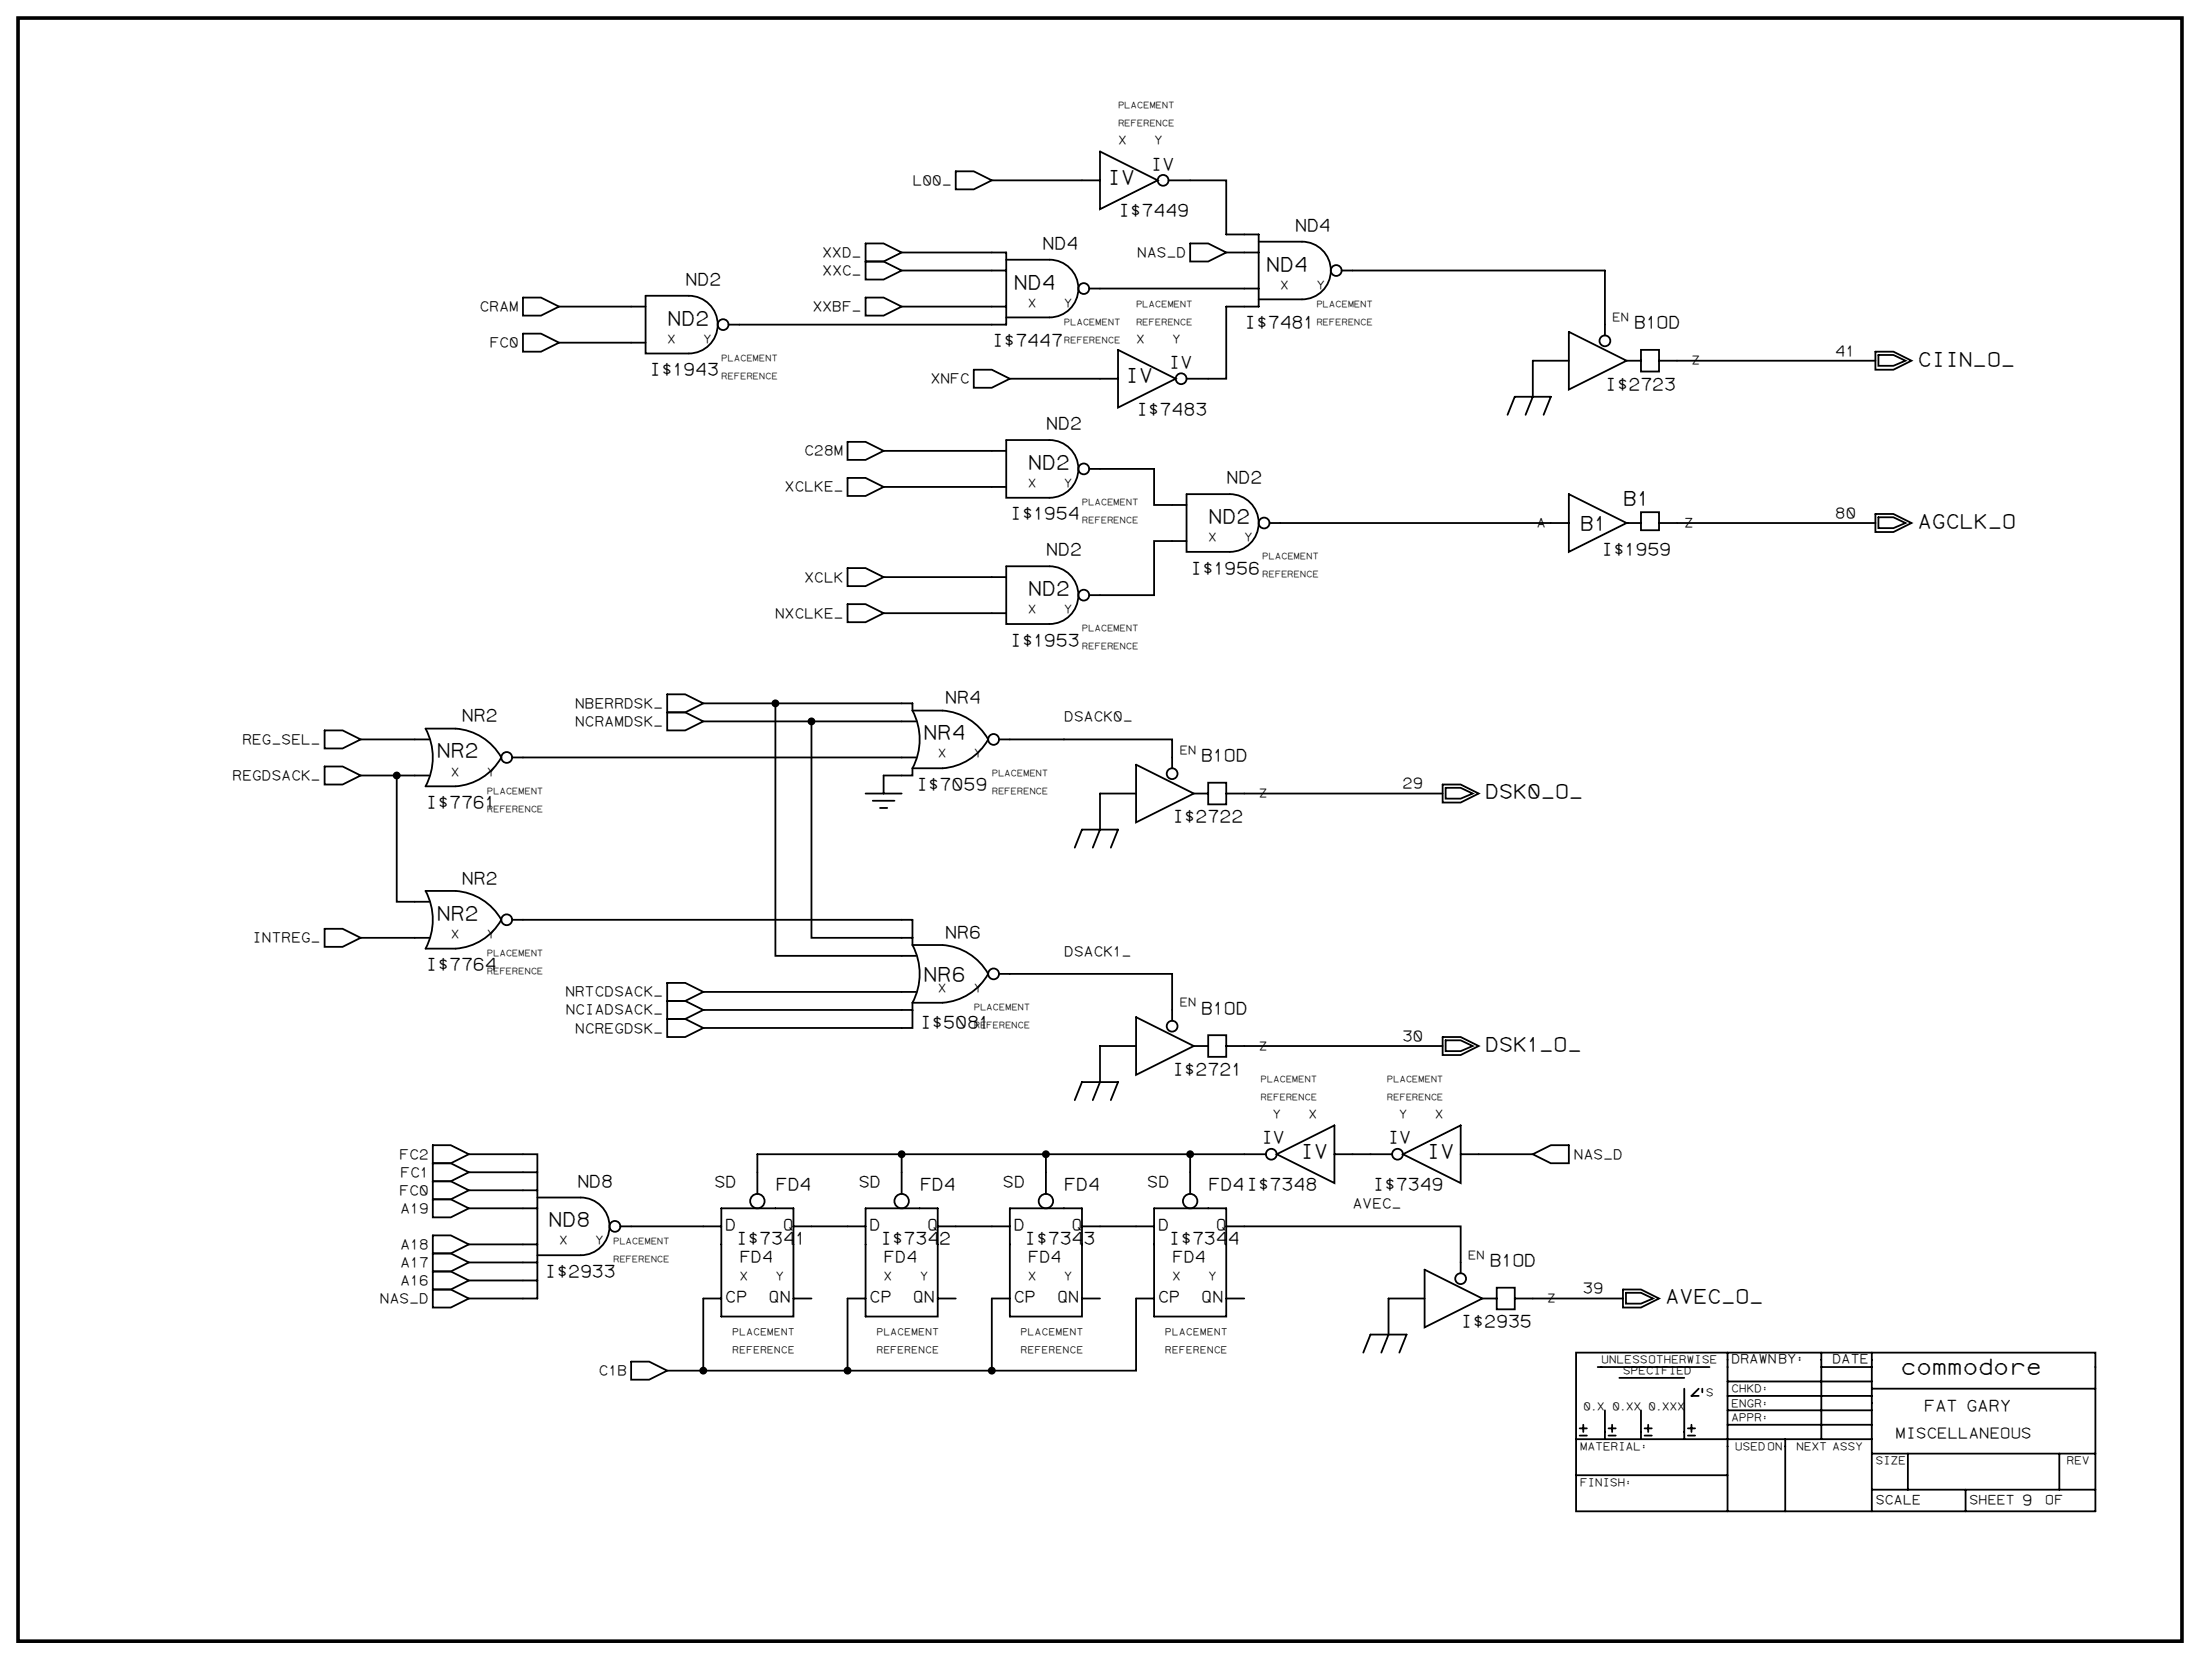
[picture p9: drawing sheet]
<svg xmlns="http://www.w3.org/2000/svg" width="1189mm" height="896mm" viewBox="0 0 1189 896" stroke-linecap="round" stroke-linejoin="round" font-family="sans-serif">
<path d="M10 10h1169v877h-1169z" fill="#fff" stroke="#fff" stroke-width=".65" stroke-linecap="butt"/>
<path d="M10 10h1169v877h-1169z" fill="none" stroke="#000" stroke-width="1.9"/>
<g fill="none" stroke="#000" stroke-width=".97">
<path d="M516 93h10l10 4-10 5h-10zM536 97h58M594 82l32 15-32 16zM631 97h32v30h17v39h-17v39h-22M468 132h9l10 4-10 5h-9zM487 136h57v39h-150M643 132h10l10 4-10 5h-10zM663 136h17M680 131h24a16 16 0 0 1 15 15 16 16 0 0 1-15 16h-24M349 160h23a16 16 0 0 1 16 15 16 16 0 0 1-16 16h-23zM468 141h9l10 5-10 5h-9zM487 146h57"/>
<path d="M544 140h23a16 16 0 0 1 16 16 16 16 0 0 1-16 16h-23M589 156h91M725 146h142v35M283 161h9l10 5-10 5h-9zM302 166h47M468 161h9l10 5-10 5h-9zM487 166h57M848 179l31 16-31 15zM283 180h9l10 5-10 5h-9zM302 185h47M526 200h10l10 5-10 5h-10zM604 189l31 16-31 15z"/>
<path d="M848 195h-20v19l-4 10M879 195h8M887 189h10v12h-10zM897 195h116M1013 190h10l10 5-10 5h-10zM1015 192h8l7 3-7 3h-8zM546 205h58M458 239h10l9 5-9 4h-10zM544 238h23a16 16 0 0 1 16 15 16 16 0 0 1-16 16h-23zM815 224l4-10h19l-4 10M458 258h10l9 5-9 5h-10zM477 244h67"/>
<path d="M589 253h35v20h17M477 263h67M641 267h24a16 16 0 0 1 15 16 16 16 0 0 1-15 15h-24zM848 267l31 16-31 15zM1013 278h10l10 5-10 4h-10zM1015 280h8l7 3-7 2h-8zM641 292h-17v30h-35M686 283h162M879 283h8v-6h10v9h-10v-3M897 283h116M458 307h10l9 5-9 5h-10zM477 312h67"/>
<path d="M544 306h23a16 16 0 0 1 16 16 16 16 0 0 1-16 15h-23zM458 326h10l9 5-9 5h-10zM477 331h67M361 375h9l10 5-10 5h-9zM175 395h10l10 5-10 4h-10zM195 400h37M230 394h16a31 31 0 0 1 25 15 31 31 0 0 1-25 16h-16a33 33 0 0 0 0-31zM361 385h9l10 5-10 5h-9zM380 380h39M380 390h115M439 390v117h54M493 384v-4h-74v136h76"/>
<path d="M493 384a33 33 0 0 1 0 31M493 384h16a31 31 0 0 1 25 16 31 31 0 0 1-25 15h-16M540 400h93v15M175 414h10l10 5-10 5h-10zM195 419h37M214 419v68h18M277 409h218M493 415v4h-16v10M614 413l31 16-31 15zM468 429h19M472 433h11M476 437h3"/>
<path d="M614 429h-20v19l-3 10M645 429h8M653 423h10v12h-10zM663 429h117M780 424h9l10 5-10 5h-9zM781 426h8l7 3-7 3h-8zM581 458l4-10h19l-4 10M230 481h16a31 31 0 0 1 25 16 31 31 0 0 1-25 16h-16a33 33 0 0 0 0-32zM277 497h216v14M175 502h10l10 5-10 5h-10zM195 507h37M493 511a33 33 0 0 1 0 31"/>
<path d="M493 511h16a31 31 0 0 1 25 15 31 31 0 0 1-25 16h-16M361 531h9l10 5-10 5h-9zM380 536h115M540 526h93v26M361 551h9l10 4-10 5h-9zM361 541h9l10 5-10 5h-9zM493 542v4h-113M493 546v9h-113M614 550l31 15-31 16zM653 559h10v12h-10zM614 565h-20v20l-3 9M645 565h8"/>
<path d="M663 565h117M780 560h9l10 5-10 5h-9zM781 562h8l7 3-7 3h-8zM581 594l4-9h19l-4 9M234 619h10l9 5-9 5h-10zM234 638h10l9 5-9 5h-10zM234 629h10l9 4-9 5h-10zM253 624h37v78h-37M253 633h37M487 624v21M565 624v21M643 624v21"/>
<path d="M684 624h-275v21M690 624l31-16v31zM721 624h31M758 624l31-16v31zM789 624h39M828 624l10-5h10v10h-10zM234 648h10l9 5-9 5h-10zM253 643h37M253 653h37M290 647h24a16 16 0 0 1 15 16 16 16 0 0 1-15 15h-24M390 653h39v58h-39zM468 653h39v58h-39z"/>
<path d="M546 653h39v58h-39zM624 653h39v58h-39zM234 677h10l9 5-9 5h-10zM234 668h10l9 4-9 5h-10zM253 672h37M335 663h55M429 663h39M507 663h39M585 663h39M663 663h126v25M234 697h10l9 5-9 5h-10zM234 687h10l9 5-9 5h-10z"/>
<path d="M253 692h37M253 682h37M770 686l31 16-31 15zM809 696h10v11h-10zM877 697h10l10 5-10 5h-10zM879 699h8l6 3-6 2h-8zM390 702h-10v39M429 702h10M468 702h-10v39M507 702h9M546 702h-10v39M585 702h9"/>
<path d="M624 702h-10v39h-78M663 702h9M770 702h-20v19l-4 10M801 702h8M819 702h58M341 736h10l10 5-10 4h-10zM737 731l4-10h19l-4 10M852 731h280v86h-280zM863 739h61M934 731v86M984 731v47M984 739h28"/>
<path d="M1012 731v86M361 741h175M875 745h35M910 750v28M918 750l-4 4h4M920 750v2M934 754h78M934 746h78M1012 750h120M852 778h160M854 776h4M854 772h4"/>
<path d="M856 770v4M867 762v16M869 776h4M869 772h4M871 770v4M887 762v16M889 776h4M889 772h4M891 770v4M912 776h4M912 772h4M914 770v4"/>
<path d="M934 770h78M934 762h78M965 778v39M852 797h82M1012 785h120M1031 785v20M1113 785v20M1012 805h120M1062 805v12"/>
<circle cx="629" cy="97" r="2.9"/>
<circle cx="586" cy="156" r="2.9"/>
<circle cx="722" cy="146" r="2.9"/>
<circle cx="391" cy="175" r="2.9"/>
<circle cx="867" cy="184" r="2.9"/>
<circle cx="638" cy="205" r="2.9"/>
<circle cx="586" cy="253" r="2.9"/>
<circle cx="683" cy="283" r="2.9"/>
<circle cx="586" cy="322" r="2.9"/>
<circle cx="537" cy="400" r="2.9"/>
<circle cx="274" cy="409" r="2.9"/>
<circle cx="633" cy="418" r="2.9"/>
<circle cx="274" cy="497" r="2.9"/>
<circle cx="537" cy="526" r="2.9"/>
<circle cx="633" cy="554" r="2.9"/>
<circle cx="687" cy="624" r="2.9"/>
<circle cx="755" cy="624" r="2.9"/>
<circle cx="409" cy="649" r="4"/>
<circle cx="487" cy="649" r="4"/>
<circle cx="565" cy="649" r="4"/>
<circle cx="643" cy="649" r="4"/>
<circle cx="332" cy="663" r="2.9"/>
<circle cx="789" cy="691" r="2.9"/>
</g>
<g fill="#000" stroke="#000" stroke-width=".97">
<circle cx="419" cy="380" r="1.6"/>
<circle cx="439" cy="390" r="1.6"/>
<circle cx="214" cy="419" r="1.6"/>
<circle cx="487" cy="624" r="1.6"/>
<circle cx="565" cy="624" r="1.6"/>
<circle cx="643" cy="624" r="1.6"/>
<circle cx="380" cy="741" r="1.6"/>
<circle cx="458" cy="741" r="1.6"/>
<circle cx="536" cy="741" r="1.6"/>
</g>
<text font-size="11.9" x="1027" y="743">commodore</text>
<g font-size="10.8">
<text x="598" y="99">IV</text>
<text x="684" y="146">ND4</text>
<text x="548" y="156">ND4</text>
<text x="361" y="175">ND2</text>
<text x="1036" y="197">CIIN_O_</text>
<text x="608" y="207">IV</text>
<text x="555" y="253">ND2</text>
<text x="877" y="273">B1</text>
<text x="653" y="283">ND2</text>
<text x="854" y="286">B1</text>
<text x="1036" y="285">AGCLK_O</text>
<text x="555" y="322">ND2</text>
<text x="499" y="400">NR4</text>
<text x="236" y="409">NR2</text>
<text x="802" y="431">DSK0_O_</text>
<text x="236" y="497">NR2</text>
<text x="499" y="530">NR6</text>
<text x="802" y="568">DSK1_O_</text>
<text x="703" y="626">IV</text>
<text x="771" y="626">IV</text>
<text x="296" y="663">ND8</text>
<text x="900" y="704">AVEC_O_</text>
</g>
<g font-size="9.4">
<text x="622" y="92">IV</text>
<text x="604" y="117">I$7449</text>
<text x="700" y="125">ND4</text>
<text x="563" y="134">ND4</text>
<text x="370" y="154">ND2</text>
<text x="672" y="177">I$7481</text>
<text x="883" y="177">B1OD</text>
<text x="536" y="187">I$7447</text>
<text x="351" y="203">I$1943</text>
<text x="631" y="199">IV</text>
<text x="867" y="210">I$2723</text>
<text x="614" y="224">I$7483</text>
<text x="565" y="232">ND2</text>
<text x="663" y="261">ND2</text>
<text x="546" y="281">I$1954</text>
<text x="565" y="300">ND2</text>
<text x="865" y="300">I$1959</text>
<text x="643" y="310">I$1956</text>
<text x="546" y="349">I$1953</text>
<text x="511" y="380">NR4</text>
<text x="249" y="390">NR2</text>
<text x="649" y="411">B1OD</text>
<text x="495" y="427">I$7059</text>
<text x="230" y="437">I$7761</text>
<text x="633" y="444">I$2722</text>
<text x="249" y="477">NR2</text>
<text x="511" y="507">NR6</text>
<text x="230" y="524">I$7764</text>
<text x="649" y="548">B1OD</text>
<text x="497" y="555">I$5081</text>
<text x="633" y="581">I$2721</text>
<text x="681" y="618">IV</text>
<text x="750" y="618">IV</text>
<text x="312" y="641">ND8</text>
<text x="419" y="643">FD4</text>
<text x="497" y="643">FD4</text>
<text x="575" y="643">FD4</text>
<text x="653" y="643">FD4I$7348</text>
<text x="742" y="643">I$7349</text>
<text x="398" y="672">I$7341</text>
<text x="476" y="672">I$7342</text>
<text x="554" y="672">I$7343</text>
<text x="631" y="672">I$7344</text>
<text x="294" y="690">I$2933</text>
<text x="805" y="684">B1OD</text>
<text x="789" y="717">I$2935</text>
</g>
<g font-size="8.7">
<text x="386" y="641">SD</text>
<text x="464" y="641">SD</text>
<text x="542" y="641">SD</text>
<text x="620" y="641">SD</text>
<text x="392" y="665">D</text>
<text x="423" y="665">Q</text>
<text x="470" y="665">D</text>
<text x="501" y="665">Q</text>
<text x="548" y="665">D</text>
<text x="579" y="665">Q</text>
<text x="626" y="665">D</text>
<text x="657" y="665">Q</text>
<text x="400" y="682">FD4</text>
<text x="477" y="682">FD4</text>
<text x="555" y="682">FD4</text>
<text x="633" y="682">FD4</text>
<text x="392" y="704">CP</text>
<text x="415" y="704">QN</text>
<text x="470" y="704">CP</text>
<text x="493" y="704">QN</text>
<text x="548" y="704">CP</text>
<text x="571" y="704">QN</text>
<text x="626" y="704">CP</text>
<text x="649" y="704">QN</text>
<text x="1040" y="763">FAT GARY</text>
</g>
<g font-size="8.1">
<text x="992" y="192">41</text>
<text x="992" y="280">80</text>
<text x="758" y="426">29</text>
<text x="758" y="562">30</text>
<text x="855" y="699">39</text>
<text x="1024" y="777">MISCELLANEOUS</text>
<text x="1093" y="813">9</text>
</g>
<g font-size="7.6">
<text x="493" y="100">L00_</text>
<text x="444" y="139">XXD_</text>
<text x="614" y="139">NAS_D</text>
<text x="444" y="149">XXC_</text>
<text x="259" y="168">CRAM</text>
<text x="439" y="168">XXBF_</text>
<text x="264" y="188">FC0</text>
<text x="503" y="207">XNFC</text>
<text x="435" y="246">C28M</text>
<text x="424" y="266">XCLKE_</text>
<text x="435" y="314">XCLK</text>
<text x="419" y="334">NXCLKE_</text>
<text x="311" y="382">NBERRDSK_</text>
<text x="575" y="390">DSACK0_</text>
<text x="311" y="392">NCRAMDSK_</text>
<text x="131" y="402">REG_SEL_</text>
<text x="125" y="421">REGDSACK_</text>
<text x="136" y="509">INTREG_</text>
<text x="575" y="516">DSACK1_</text>
<text x="305" y="538">NRTCDSACK_</text>
<text x="306" y="548">NCIADSACK_</text>
<text x="311" y="558">NCREGDSK_</text>
<text x="216" y="626">FC2</text>
<text x="850" y="626">NAS_D</text>
<text x="216" y="636">FC1</text>
<text x="216" y="646">FC0</text>
<text x="731" y="653">AVEC_</text>
<text x="216" y="655">A19</text>
<text x="216" y="675">A18</text>
<text x="216" y="685">A17</text>
<text x="216" y="694">A16</text>
<text x="205" y="704">NAS_D</text>
<text x="323" y="743">C1B</text>
</g>
<g font-size="7">
<text x="830" y="285">A</text>
<text x="910" y="285">Z</text>
<text x="935" y="737">DRAWNBY:</text>
<text x="990" y="737">DATE</text>
<text x="1013" y="813">SCALE</text>
<text x="1064" y="813">SHEET</text>
<text x="1105" y="813">OF</text>
</g>
<g font-size="6.5">
<text x="604" y="78">X</text>
<text x="624" y="78">Y</text>
<text x="692" y="156">X</text>
<text x="711" y="156">Y</text>
<text x="555" y="166">X</text>
<text x="575" y="166">Y</text>
<text x="871" y="173">EN</text>
<text x="361" y="185">X</text>
<text x="380" y="185">Y</text>
<text x="614" y="185">X</text>
<text x="633" y="185">Y</text>
<text x="914" y="197">Z</text>
<text x="555" y="263">X</text>
<text x="575" y="263">Y</text>
<text x="653" y="292">X</text>
<text x="672" y="292">Y</text>
<text x="555" y="331">X</text>
<text x="575" y="331">Y</text>
<text x="637" y="407">EN</text>
<text x="507" y="409">X</text>
<text x="526" y="409">Y</text>
<text x="244" y="419">X</text>
<text x="263" y="419">Y</text>
<text x="680" y="431">Z</text>
<text x="244" y="507">X</text>
<text x="263" y="507">Y</text>
<text x="507" y="536">X</text>
<text x="526" y="536">Y</text>
<text x="637" y="544">EN</text>
<text x="680" y="567">Z</text>
<text x="688" y="604">Y</text>
<text x="707" y="604">X</text>
<text x="756" y="604">Y</text>
<text x="775" y="604">X</text>
<text x="302" y="672">X</text>
<text x="322" y="672">Y</text>
<text x="793" y="680">EN</text>
<text x="400" y="692">X</text>
<text x="419" y="692">Y</text>
<text x="477" y="692">X</text>
<text x="497" y="692">Y</text>
<text x="555" y="692">X</text>
<text x="575" y="692">Y</text>
<text x="633" y="692">X</text>
<text x="653" y="692">Y</text>
<text x="836" y="704">Z</text>
</g>
<g font-size="6">
<text x="865" y="737">UNLESSOTHERWISE</text>
<text x="877" y="743">SPECIFIED</text>
<text x="922" y="754">S</text>
<text x="935" y="752">CHKD:</text>
<text x="935" y="760">ENGR:</text>
<text x="856" y="762">0.X</text>
<text x="871" y="762">0.XX 0.XXX</text>
<text x="935" y="768">APPR:</text>
<text x="854" y="783">MATERIAL:</text>
<text x="937" y="783">USED ON</text>
<text x="971" y="783">NEXT ASSY</text>
<text x="1013" y="791">SIZE</text>
<text x="1117" y="791">REV</text>
<text x="854" y="803">FINISH:</text>
</g>
<g font-size="5.2">
<text x="396" y="721">PLACEMENT</text>
<text x="474" y="721">PLACEMENT</text>
<text x="552" y="721">PLACEMENT</text>
<text x="630" y="721">PLACEMENT</text>
<text x="396" y="731">REFERENCE</text>
<text x="474" y="731">REFERENCE</text>
<text x="552" y="731">REFERENCE</text>
<text x="630" y="731">REFERENCE</text>
</g>
<g font-size="4.9">
<text x="604" y="58">PLACEMENT</text>
<text x="604" y="68">REFERENCE</text>
<text x="614" y="166">PLACEMENT</text>
<text x="711" y="166">PLACEMENT</text>
<text x="575" y="175">PLACEMENT</text>
<text x="614" y="175">REFERENCE</text>
<text x="711" y="175">REFERENCE</text>
<text x="575" y="185">REFERENCE</text>
<text x="390" y="195">PLACEMENT</text>
<text x="390" y="205">REFERENCE</text>
<text x="585" y="273">PLACEMENT</text>
<text x="585" y="283">REFERENCE</text>
<text x="682" y="302">PLACEMENT</text>
<text x="682" y="312">REFERENCE</text>
<text x="585" y="341">PLACEMENT</text>
<text x="585" y="351">REFERENCE</text>
<text x="536" y="419">PLACEMENT</text>
<text x="263" y="429">PLACEMENT</text>
<text x="536" y="429">REFERENCE</text>
<text x="263" y="439">REFERENCE</text>
<text x="263" y="516">PLACEMENT</text>
<text x="263" y="526">REFERENCE</text>
<text x="526" y="546">PLACEMENT</text>
<text x="526" y="555">REFERENCE</text>
<text x="681" y="585">PLACEMENT</text>
<text x="749" y="585">PLACEMENT</text>
<text x="681" y="594">REFERENCE</text>
<text x="749" y="594">REFERENCE</text>
<text x="331" y="672">PLACEMENT</text>
<text x="331" y="682">REFERENCE</text>
</g>
</svg>
